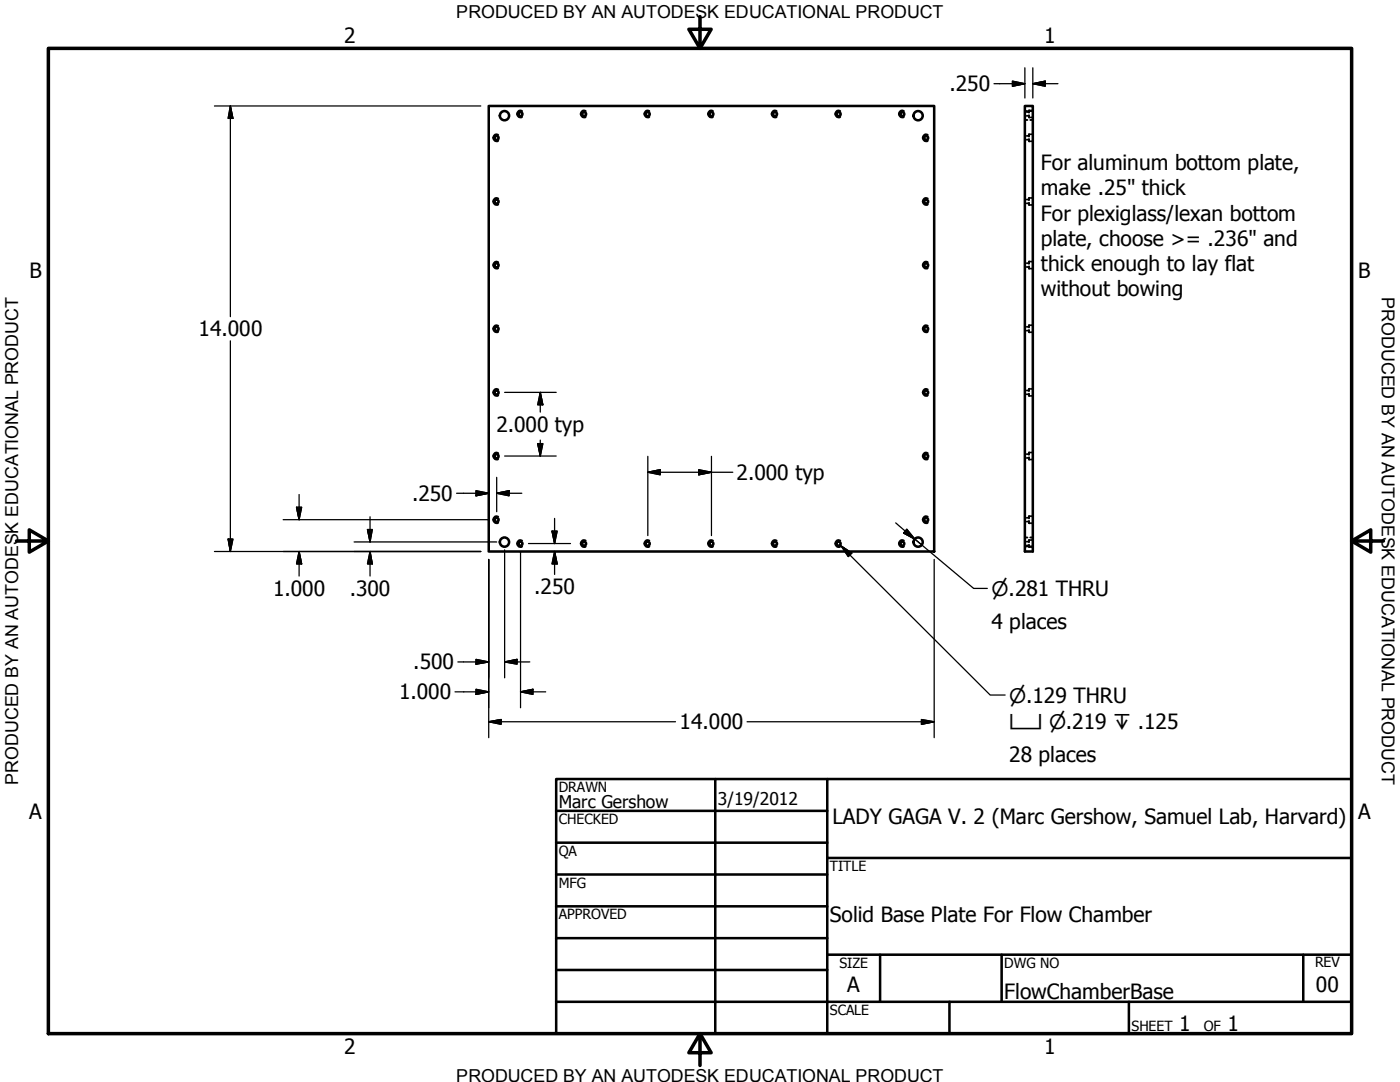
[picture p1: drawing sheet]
<svg xmlns="http://www.w3.org/2000/svg" width="279mm" height="216mm" viewBox="0 0 279 216" stroke-linecap="round" stroke-linejoin="round" font-family="sans-serif">
<!-- layer: Visible (ANSI) -->
<g fill="none" stroke="#000" stroke-width=".51">
<path d="M97.5 21.1h88.9v88.9h-88.9zM204.5 21.1h1.6v88.9h-1.6z"/>
<circle cx="99.1" cy="27.5" r=".41"/>
<circle cx="100.7" cy="23.1" r=".92"/>
<circle cx="103.9" cy="22.8" r=".41"/>
<circle cx="116.6" cy="22.8" r=".41"/>
<circle cx="129.3" cy="22.8" r=".41"/>
<circle cx="142" cy="22.8" r=".41"/>
<circle cx="154.7" cy="22.8" r=".41"/>
<circle cx="167.4" cy="22.8" r=".41"/>
<circle cx="180.1" cy="22.8" r=".41"/>
<circle cx="183.2" cy="23.1" r=".92"/>
<circle cx="184.8" cy="27.5" r=".41"/>
<circle cx="99.1" cy="40.2" r=".41"/>
<circle cx="99.1" cy="52.9" r=".41"/>
<circle cx="184.8" cy="52.9" r=".41"/>
<circle cx="184.8" cy="40.2" r=".41"/>
<circle cx="99.1" cy="65.6" r=".41"/>
<circle cx="99.1" cy="78.3" r=".41"/>
<circle cx="184.8" cy="78.3" r=".41"/>
<circle cx="184.8" cy="65.6" r=".41"/>
<circle cx="99.1" cy="91" r=".41"/>
<circle cx="184.8" cy="91" r=".41"/>
<circle cx="99.1" cy="103.7" r=".41"/>
<circle cx="100.7" cy="108.2" r=".92"/>
<circle cx="103.9" cy="108.5" r=".41"/>
<circle cx="116.6" cy="108.5" r=".41"/>
<circle cx="129.3" cy="108.5" r=".41"/>
<circle cx="142" cy="108.5" r=".41"/>
<circle cx="154.7" cy="108.5" r=".41"/>
<circle cx="167.4" cy="108.5" r=".41"/>
<circle cx="180.1" cy="108.5" r=".41"/>
<circle cx="183.2" cy="108.2" r=".92"/>
<circle cx="184.8" cy="103.7" r=".41"/>
</g>
<!-- layer: Hidden (ANSI) -->
<g fill="none" stroke="#000" stroke-width=".38">
<path d="M99.4 26.9a.67 .67 0 0 0-1 .6 .67 .67 0 0 0 1 .6M99.4 39.6a.67 .67 0 0 0-1 .6 .67 .67 0 0 0 1 .6M104.2 22.2a.67 .67 0 0 0-1 .5 .67 .67 0 0 0 1 .6M116.9 22.2a.67 .67 0 0 0-1 .5 .67 .67 0 0 0 1 .6M129.6 22.2a.67 .67 0 0 0-1 .5 .67 .67 0 0 0 1 .6M142.3 22.2a.67 .67 0 0 0-1 .5 .67 .67 0 0 0 1 .6M155 22.2a.67 .67 0 0 0-1 .5 .67 .67 0 0 0 1 .6M167.7 22.2a.67 .67 0 0 0-1 .5 .67 .67 0 0 0 1 .6M180.4 22.2a.67 .67 0 0 0-1 .5 .67 .67 0 0 0 1 .6M185.2 39.6a.67 .67 0 0 0-1 .6 .67 .67 0 0 0 1 .6M185.2 26.9a.67 .67 0 0 0-1 .6 .67 .67 0 0 0 1 .6M204.5 22.4h.3"/>
<path d="M204.5 23.1h.3M204.5 39.8h.3M204.5 27.1h.3M204.5 27.9h.3M204.5 22.2h.5M204.5 23.9h.5M205 22.4h.4M205 23.1h.4M205 39.8h.4M205 27.1h.4M205 27.9h.4M205.4 23v.4h.2"/>
<path d="M205.4 27.7v.5h.2M205.6 22h-.2v.5M205.6 39.5h-.2v.4M205.6 26.8h-.2v.4M205.6 22.2h.5M205.6 23.9h.5M205.9 22h.2M205.9 23.4h.2M205.9 39.5h.2M205.9 26.8h.2M205.9 28.2h.2M99.4 52.3a.67 .67 0 0 0-1 .6 .67 .67 0 0 0 1 .6"/>
<path d="M185.2 52.3a.67 .67 0 0 0-1 .6 .67 .67 0 0 0 1 .6M204.5 52.5h.3M204.5 53.3h.3M204.5 40.6h.3M205 52.5h.4M205 53.3h.4M205 40.6h.4M205.4 53.1v.5h.2M205.4 40.4v.5h.2M205.6 52.2h-.2v.4M205.9 52.2h.2M205.9 53.6h.2"/>
<path d="M205.9 40.9h.2M99.4 65a.67 .67 0 0 0-1 .6 .67 .67 0 0 0 1 .6M99.4 77.7a.67 .67 0 0 0-1 .6 .67 .67 0 0 0 1 .6M185.2 77.7a.67 .67 0 0 0-1.1 .6 .67 .67 0 0 0 1.1 .6M185.2 65a.67 .67 0 0 0-1 .6 .67 .67 0 0 0 1 .6M204.5 77.9h.3M204.5 78.7h.3M204.5 65.2h.3M204.5 66h.3M205 77.9h.4M205 78.7h.4M205 65.2h.4"/>
<path d="M205 66h.4M205.4 78.5v.5h.2M205.4 65.8v.5h.2M205.6 77.6h-.2v.4M205.6 64.9h-.2v.4M205.9 77.6h.2M205.9 79h.2M205.9 64.9h.2M205.9 66.3h.2M99.4 90.4a.67 .67 0 0 0-1 .6 .67 .67 0 0 0 1 .6M185.2 90.4a.67 .67 0 0 0-1 .6 .67 .67 0 0 0 1 .6M204.5 90.6h.3"/>
<path d="M204.5 91.4h.3M205 90.6h.4M205 91.4h.4M205.4 91.2v.5h.2M205.6 90.3h-.2v.4M205.9 90.3h.2M205.9 91.7h.2M99.4 103.1a.67 .67 0 0 0-1 .6 .67 .67 0 0 0 1 .6M104.2 107.9a.67 .67 0 0 0-1 .6 .67 .67 0 0 0 1 .5M116.9 107.9a.67 .67 0 0 0-1 .6 .67 .67 0 0 0 1 .5M129.6 107.9a.67 .67 0 0 0-1 .6 .67 .67 0 0 0 1 .5M142.3 107.9a.67 .67 0 0 0-1 .6 .67 .67 0 0 0 1 .5"/>
<path d="M155 107.9a.67 .67 0 0 0-1 .6 .67 .67 0 0 0 1 .5M167.7 107.9a.67 .67 0 0 0-1 .6 .67 .67 0 0 0 1 .5M180.4 107.9a.67 .67 0 0 0-1 .6 .67 .67 0 0 0 1 .5M185.2 103.1a.67 .67 0 0 0-1 .6 .67 .67 0 0 0 1 .6M204.5 108.1h.3M204.5 108.8h.3M204.5 103.3h.3M204.5 104.1h.3M204.5 107.3h.5M204.5 109h.5M205 108.1h.4M205 108.8h.4"/>
<path d="M205 103.3h.4M205 104.1h.4M205.4 108.7v.5h.2M205.4 103.9v.5h.2M205.6 107.8h-.2v.4M205.6 103h-.2v.4M205.6 107.3h.5M205.6 109h.5M205.9 107.8h.2M205.9 109.2h.2M205.9 103h.2M205.9 104.4h.2"/>
</g>
<!-- layer: Border (ANSI) -->
<path d="M9.7 9.7h260v196.5h-260zM139.7 3.3v6.4l-2.2-3.9h4.4l-2.2 3.9M3.3 107.9h6.4l-3.9-2.2v4.5l3.9-2.3M269.7 107.9l3.9 2.3v-4.5l-3.9 2.2h6.4M139.7 206.2l2.2 3.9h-4.4l2.2-3.9v6.4" fill="none" stroke="#000" stroke-width=".7"/>
<!-- layer: Title (ANSI) -->
<g fill="none" stroke="#000" stroke-width=".51">
<path d="M111 155.4h158.7v50.8h-158.7zM142.7 155.4v50.8M165.1 155.4v50.8M111 161.8h54.1M111 168.1h54.1M111 174.5h54.1M165.1 171.2h104.6M111 180.8h54.1M111 187.2h54.1M111 193.5h54.1M111 199.9h158.7M165.1 190.5h104.6"/>
<path d="M175.6 190.5v9.4M189.5 199.9v6.3M199.9 190.5v9.4M225.3 199.9v6.3M260.1 190.5v9.4"/>
</g>
<!-- layer: Dimension (ANSI) -->
<g fill="none" stroke="#000" stroke-width=".25">
<path d="M198.4 16.7h6.1M202.1 16.2l2.4 .5-2.4 .5zM204.5 13.5v6.1M206.1 16.7l2.5-.5v1zM206.1 16.7h5M206.1 13.5v6.1M42.8 21.1h53.1M46 21.1l.5 2.5h-1zM46 21.1v42.1M46 68v42M100.7 78.3h10.3M107.8 78.3l.5 2.5h-1z"/>
<path d="M107.8 78.3v3.9M59.7 98.7v5M91.1 98.4h6.4M95 97.9l2.5 .5-2.5 .5zM99.1 98.4l2.5-.5v1zM99.1 98.4h5M99.1 95.2v6.9M100.7 91h10.3M107.3 88.5h1l-.5 2.5zM107.8 87.8v3.2M129.3 94.2l2.5-.5v1zM129.3 94.2h16.9"/>
<path d="M129.3 91.1v15.8M139.4 93.7l2.6 .5-2.6 .5zM142 91.1v15.8M42.8 110h53.1M45.5 107.6h1l-.5 2.4zM56.5 103.7h41M59.2 101.2h1l-.5 2.5zM59.7 110l.5 2.5h-1zM59.7 110v4.9M70.7 108.1h28.4M73.3 105.7h1l-.4 2.4zM73.9 110l.4 2.5h-1z"/>
<path d="M73.9 103.1v5M73.9 110v4.9M97.5 111.6v35.6M100.7 109.7v25.6M103.9 110v31.2M105.5 108.5h8.4M110.2 106h1l-.5 2.5zM110.7 110l.5 2.5h-1zM110.7 103.4v5.1M110.7 110v4.6M186.4 111.6v35.6M90.8 138h6.7"/>
<path d="M91.4 132.1h6.1M95 131.6l2.5 .5-2.5 .4zM95 137.5l2.5 .5-2.5 .6zM100.7 132.1l2.5-.5v.9zM100.7 132.1h5M103.9 138l2.5-.5v1.1zM103.9 138h5M97.5 144l2.5-.4v.9zM97.5 144h37.3M149.1 144h37.3M183.9 143.6l2.5 .4-2.5 .5z"/>
</g>
<g fill="#000" stroke="#000" stroke-width=".25">
<path d="M202.1 17.2l2.4-.5zM202.1 16.2l2.4 .5-2.4 .5zM206.1 16.7l2.5-.5zM206.1 16.7l2.5-.5v1zM46 21.1l.5 2.5zM46 21.1l.5 2.5h-1zM95 98.9l2.5-.5zM95 97.9l2.5 .5-2.5 .5zM99.1 98.4l2.5-.5zM99.1 98.4l2.5-.5v1zM107.3 88.5l.5 2.5zM107.3 88.5h1l-.5 2.5z"/>
<path d="M107.8 78.3l.5 2.5zM107.8 78.3l.5 2.5h-1zM129.3 94.2l2.5-.5zM129.3 94.2l2.5-.5v1zM139.4 94.7l2.6-.5zM139.4 93.7l2.6 .5-2.6 .5zM45.5 107.6l.5 2.4zM45.5 107.6h1l-.5 2.4zM59.2 101.2l.5 2.5zM59.2 101.2h1l-.5 2.5zM59.7 110l.5 2.5zM59.7 110l.5 2.5h-1z"/>
<path d="M73.3 105.7l.6 2.4zM73.3 105.7h1l-.4 2.4zM73.9 110l.4 2.5zM73.9 110l.4 2.5h-1zM110.2 106l.5 2.5zM110.2 106h1l-.5 2.5zM110.7 110l.5 2.5zM110.7 110l.5 2.5h-1zM95 132.5l2.5-.4zM95 131.6l2.5 .5-2.5 .4zM95 138.6l2.5-.6zM95 137.5l2.5 .5-2.5 .6z"/>
<path d="M100.7 132.1l2.5-.5zM100.7 132.1l2.5-.5v.9zM103.9 138l2.5-.5zM103.9 138l2.5-.5v1.1zM97.5 144l2.5-.4zM97.5 144l2.5-.4v.9zM183.9 144.5l2.5-.5zM183.9 143.6l2.5 .4-2.5 .5z"/>
</g>
<!-- layer: Symbol (ANSI) -->
<path d="M167.9 109l2.1 1.4-.7 .7zM167.9 109l29.7 29.7h3M178.8 104.3l3.8 3.3M181 105.6l1.6 2-2.3-1.2zM182.6 107.6l11.7 9.8h2.7M182.6 107.6l1.4 1.1" fill="none" stroke="#000" stroke-width=".25"/>
<path d="M167.9 109l2.1 1.4zM167.9 109l2.1 1.4-.7 .7zM180.3 106.4l2.3 1.2zM181 105.6l1.6 2-2.3-1.2z" fill="#000" stroke="#000" stroke-width=".25"/>
<g font-size="4.2">
<text x="68.7" y="8.6">2</text>
<text x="208.4" y="8.6">1</text>
<text x="189.5" y="18.2">.250</text>
<text x="207.7" y="34">For aluminum bottom plate,</text>
<text x="207.7" y="39">make .25&quot; thick</text>
<text x="207.7" y="44.1">For plexiglass/lexan bottom</text>
<text x="207.7" y="49.1">plate, choose &gt;= .236&quot; and</text>
<text x="5.9" y="55.5">B</text>
<text x="207.7" y="54.1">thick enough to lay flat</text>
<text x="207.7" y="59.1">without bowing</text>
<text x="271.1" y="55.5">B</text>
<text x="39.6" y="67.1">14.000</text>
<text x="99.1" y="86.2">2.000 typ</text>
<text x="147" y="95.8">2.000 typ</text>
<text x="82.2" y="99.9">.250</text>
<text x="54.5" y="118.9">1.000</text>
<text x="69.8" y="118.9">.300</text>
<text x="106.6" y="118.5">.250</text>
<text x="197.9" y="125.5">4 places</text>
<text x="82.5" y="133.5">.500</text>
<text x="79.6" y="139.6">1.000</text>
<text x="135.6" y="145.5">14.000</text>
<text x="201.4" y="152.1">28 places</text>
<text x="5.8" y="163.4">A</text>
<text x="166.1" y="164.5">LADY GAGA V. 2 (Marc Gershow, Samuel Lab, Harvard)</text>
<text x="271" y="163.4">A</text>
<text x="165.6" y="184">Solid Base Plate For Flow Chamber</text>
<text x="169.1" y="198">A</text>
<text x="262.6" y="198">00</text>
<text x="200.4" y="199.3">FlowChamberBase</text>
<text x="235.3" y="205.7">1</text>
<text x="245" y="205.7">1</text>
<text x="68.7" y="210.3">2</text>
<text x="208.4" y="210.3">1</text>
</g>
<g font-size="4">
<text x="197.9" y="118.9">⌀.281 THRU</text>
<text x="201.4" y="140.2">⌀.129 THRU</text>
<text x="201.4" y="145.5">⌴ ⌀.219 ↧ .125</text>
</g>
<g font-size="3.6">
<text x="91.1" y="3.6">PRODUCED BY AN AUTODESK EDUCATIONAL PRODUCT</text>
<text x="275.8" y="59.3" transform="rotate(90 275.8 59.3)">PRODUCED BY AN AUTODESK EDUCATIONAL PRODUCT</text>
<text x="3.6" y="156.6" transform="rotate(-90 3.6 156.6)">PRODUCED BY AN AUTODESK EDUCATIONAL PRODUCT</text>
<text x="91.1" y="215.9">PRODUCED BY AN AUTODESK EDUCATIONAL PRODUCT</text>
</g>
<g font-size="3.5">
<text x="111.5" y="161.2">Marc Gershow</text>
<text x="143.3" y="160.7">3/19/2012</text>
</g>
<g font-size="2.8">
<text x="111.5" y="158">DRAWN</text>
<text x="111.5" y="164.4">CHECKED</text>
<text x="111.5" y="170.8">QA</text>
<text x="165.6" y="173.7">TITLE</text>
<text x="111.5" y="177.1">MFG</text>
<text x="111.5" y="183.5">APPROVED</text>
<text x="167.5" y="193.1">SIZE</text>
<text x="200.4" y="193.1">DWG NO</text>
<text x="262.4" y="193">REV</text>
<text x="165.6" y="202.5">SCALE</text>
<text x="225.8" y="205.7">SHEET</text>
<text x="240.2" y="205.7">OF</text>
</g>
</svg>
